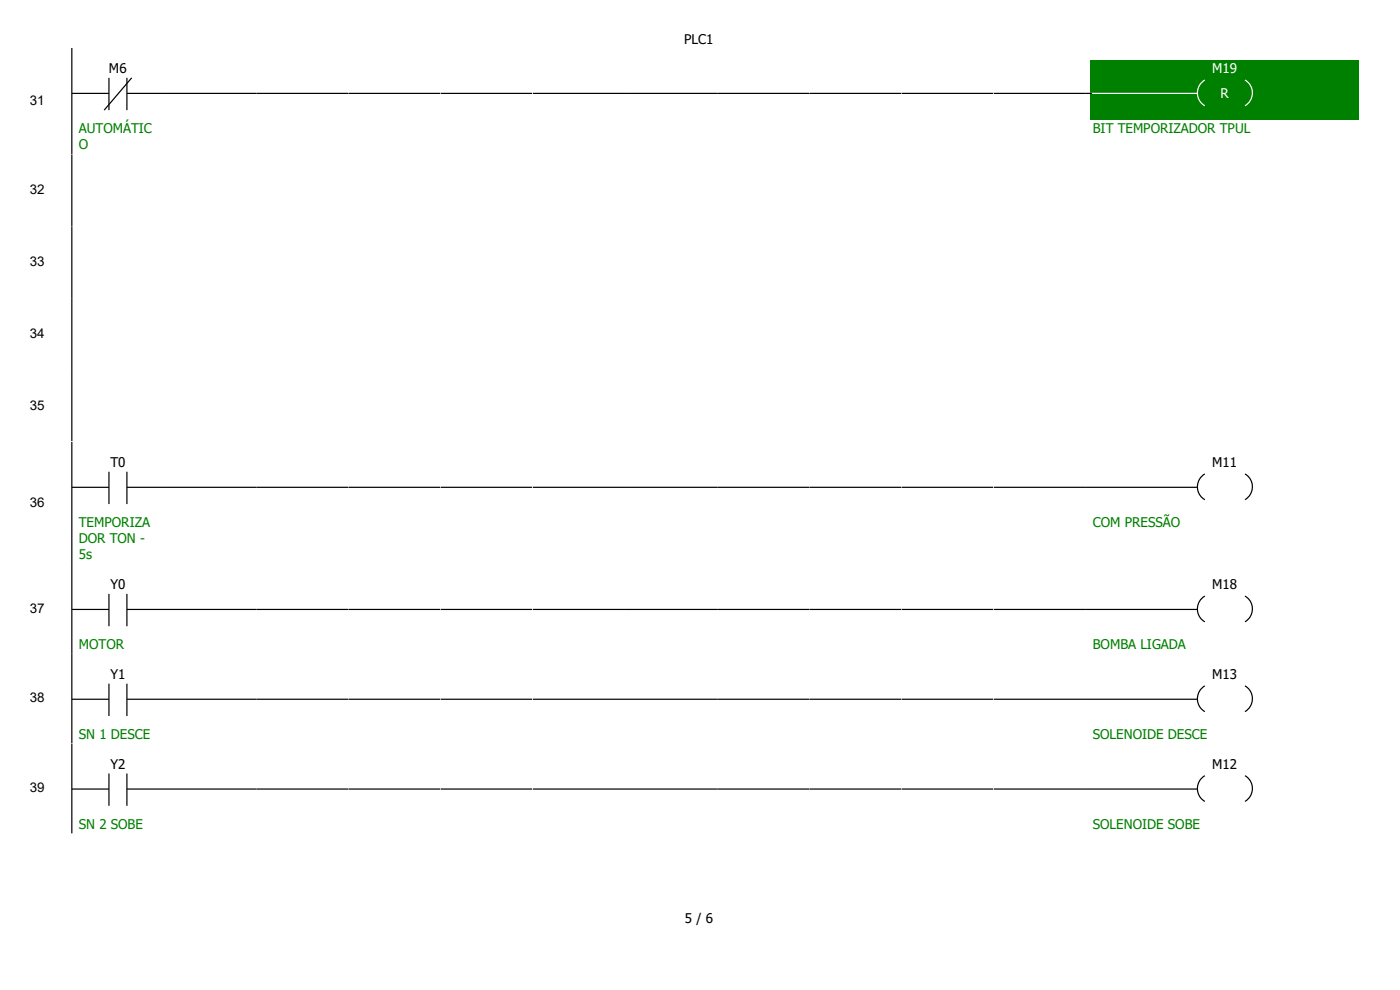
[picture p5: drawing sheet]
<svg xmlns="http://www.w3.org/2000/svg" width="297mm" height="210mm" viewBox="0 0 297 210" stroke-linecap="round" stroke-linejoin="round" font-family="sans-serif">
<path d="M15.2 19.8h7.9M15.2 10.2v22.6M23.1 16.5v6.9M26.9 19.8h7.9M26.9 16.5v6.9M27.9 16.5l-5.8 6.9" fill="none" stroke="#000" stroke-width=".25"/>
<path d="M34.8 10.2h19.6v22.6h-19.6z" fill="#fff"/>
<path d="M34.8 19.8h19.6" fill="none" stroke="#000" stroke-width=".25"/>
<path d="M54.4 10.2h19.5v22.6h-19.5z" fill="#fff"/>
<path d="M54.4 19.8h19.5" fill="none" stroke="#000" stroke-width=".25"/>
<path d="M73.9 10.2h19.6v22.6h-19.6z" fill="#fff"/>
<path d="M73.9 19.8h19.6" fill="none" stroke="#000" stroke-width=".25"/>
<path d="M93.5 10.2h19.5v22.6h-19.5z" fill="#fff"/>
<path d="M93.5 19.8h19.5" fill="none" stroke="#000" stroke-width=".25"/>
<path d="M113 10.2h19.6v22.6h-19.6z" fill="#fff"/>
<path d="M113 19.8h19.6" fill="none" stroke="#000" stroke-width=".25"/>
<path d="M132.6 10.2h19.5v22.6h-19.5z" fill="#fff"/>
<path d="M132.6 19.8h19.5" fill="none" stroke="#000" stroke-width=".25"/>
<path d="M152.1 10.2h19.6v22.6h-19.6z" fill="#fff"/>
<path d="M152.1 19.8h19.6" fill="none" stroke="#000" stroke-width=".25"/>
<path d="M171.7 10.2h19.6v22.6h-19.6z" fill="#fff"/>
<path d="M171.7 19.8h19.6" fill="none" stroke="#000" stroke-width=".25"/>
<path d="M191.3 10.2h19.5v22.6h-19.5z" fill="#fff"/>
<path d="M191.3 19.8h19.5" fill="none" stroke="#000" stroke-width=".25"/>
<path d="M210.8 10.2h19.6v22.6h-19.6z" fill="#fff"/>
<path d="M210.8 19.8h19.6" fill="none" stroke="#000" stroke-width=".25"/>
<path d="M230.4 10.2h58.9v22.6h-58.9z" fill="#fff"/>
<path d="M231.4 12.7h56.9v12.7h-56.9z" fill="#008000"/>
<path d="M230.4 19.8h23.6M255.6 17a3.2 3.2 0 0 0 0 5.4M264.1 17a3.2 3.2 0 0 1 0 5.4" fill="none" stroke="#fff" stroke-width=".25"/>
<path d="M230.4 19.8h1.2" fill="none" stroke="#000" stroke-width=".25"/>
<g fill="#fff">
<path d="M.3 32.8h15.2v15.2h-15.2z"/>
<path d="M15.2 32.8h19.6v15.2h-19.6z"/>
</g>
<path d="M15.2 32.8v15.2" fill="none" stroke="#000" stroke-width=".25"/>
<g fill="#fff">
<path d="M34.8 32.8h195.6v15.2h-195.6z" fill-rule="evenodd"/>
<path d="M230.4 32.8h58.9v15.2h-58.9zM.3 48h15.2v15.2h-15.2z" fill-rule="evenodd"/>
</g>
<path d="M15.2 48h19.6v15.2h-19.6z" fill="#fff"/>
<path d="M15.2 48v15.2" fill="none" stroke="#000" stroke-width=".25"/>
<g fill="#fff">
<path d="M34.8 48h195.6v15.2h-195.6z" fill-rule="evenodd"/>
<path d="M230.4 48h58.9v15.2h-58.9zM.3 63.2h15.2v15.3h-15.2z" fill-rule="evenodd"/>
</g>
<path d="M15.2 63.2h19.6v15.3h-19.6z" fill="#fff"/>
<path d="M15.2 63.2v15.3" fill="none" stroke="#000" stroke-width=".25"/>
<g fill="#fff">
<path d="M34.8 63.2h195.6v15.3h-195.6z" fill-rule="evenodd"/>
<path d="M230.4 63.2h58.9v15.3h-58.9zM.3 78.5h15.2v15.2h-15.2z" fill-rule="evenodd"/>
</g>
<path d="M15.2 78.5h19.6v15.2h-19.6z" fill="#fff"/>
<path d="M15.2 78.5v15.2" fill="none" stroke="#000" stroke-width=".25"/>
<g fill="#fff">
<path d="M34.8 78.5h195.6v15.2h-195.6z" fill-rule="evenodd"/>
<path d="M230.4 78.5h58.9v15.2h-58.9zM.3 93.7h15.2v25.9h-15.2z" fill-rule="evenodd"/>
</g>
<path d="M15.2 93.7h19.6v25.9h-19.6z" fill="#fff"/>
<path d="M15.2 93.7v25.9M15.2 103.4h7.9M23.1 100.1v6.8M26.9 103.4h7.9M26.9 100.1v6.8" fill="none" stroke="#000" stroke-width=".25"/>
<path d="M34.8 93.7h19.6v25.9h-19.6z" fill="#fff"/>
<path d="M34.8 103.4h19.6" fill="none" stroke="#000" stroke-width=".25"/>
<path d="M54.4 93.7h19.5v25.9h-19.5z" fill="#fff"/>
<path d="M54.4 103.4h19.5" fill="none" stroke="#000" stroke-width=".25"/>
<path d="M73.9 93.7h19.6v25.9h-19.6z" fill="#fff"/>
<path d="M73.9 103.4h19.6" fill="none" stroke="#000" stroke-width=".25"/>
<path d="M93.5 93.7h19.5v25.9h-19.5z" fill="#fff"/>
<path d="M93.5 103.4h19.5" fill="none" stroke="#000" stroke-width=".25"/>
<path d="M113 93.7h19.6v25.9h-19.6z" fill="#fff"/>
<path d="M113 103.4h19.6" fill="none" stroke="#000" stroke-width=".25"/>
<path d="M132.6 93.7h19.5v25.9h-19.5z" fill="#fff"/>
<path d="M132.6 103.4h19.5" fill="none" stroke="#000" stroke-width=".25"/>
<path d="M152.1 93.7h19.6v25.9h-19.6z" fill="#fff"/>
<path d="M152.1 103.4h19.6" fill="none" stroke="#000" stroke-width=".25"/>
<path d="M171.7 93.7h19.6v25.9h-19.6z" fill="#fff"/>
<path d="M171.7 103.4h19.6" fill="none" stroke="#000" stroke-width=".25"/>
<path d="M191.3 93.7h19.5v25.9h-19.5z" fill="#fff"/>
<path d="M191.3 103.4h19.5" fill="none" stroke="#000" stroke-width=".25"/>
<path d="M210.8 93.7h19.6v25.9h-19.6z" fill="#fff"/>
<path d="M210.8 103.4h19.6" fill="none" stroke="#000" stroke-width=".25"/>
<path d="M230.4 93.7h58.9v25.9h-58.9z" fill="#fff"/>
<path d="M230.4 103.4h23.6M255.6 100.5a3.2 3.2 0 0 0 0 5.5M264.1 100.5a3.2 3.2 0 0 1 0 5.5" fill="none" stroke="#000" stroke-width=".25"/>
<g fill="#fff">
<path d="M.3 119.6h15.2v19.1h-15.2z"/>
<path d="M15.2 119.6h19.6v19.1h-19.6z"/>
</g>
<path d="M15.2 119.6v19.1M15.2 129.3h7.9M23.1 126v6.8M26.9 129.3h7.9M26.9 126v6.8" fill="none" stroke="#000" stroke-width=".25"/>
<path d="M34.8 119.6h19.6v19.1h-19.6z" fill="#fff"/>
<path d="M34.8 129.3h19.6" fill="none" stroke="#000" stroke-width=".25"/>
<path d="M54.4 119.6h19.5v19.1h-19.5z" fill="#fff"/>
<path d="M54.4 129.3h19.5" fill="none" stroke="#000" stroke-width=".25"/>
<path d="M73.9 119.6h19.6v19.1h-19.6z" fill="#fff"/>
<path d="M73.9 129.3h19.6" fill="none" stroke="#000" stroke-width=".25"/>
<path d="M93.5 119.6h19.5v19.1h-19.5z" fill="#fff"/>
<path d="M93.5 129.3h19.5" fill="none" stroke="#000" stroke-width=".25"/>
<path d="M113 119.6h19.6v19.1h-19.6z" fill="#fff"/>
<path d="M113 129.3h19.6" fill="none" stroke="#000" stroke-width=".25"/>
<path d="M132.6 119.6h19.5v19.1h-19.5z" fill="#fff"/>
<path d="M132.6 129.3h19.5" fill="none" stroke="#000" stroke-width=".25"/>
<path d="M152.1 119.6h19.6v19.1h-19.6z" fill="#fff"/>
<path d="M152.1 129.3h19.6" fill="none" stroke="#000" stroke-width=".25"/>
<path d="M171.7 119.6h19.6v19.1h-19.6z" fill="#fff"/>
<path d="M171.7 129.3h19.6" fill="none" stroke="#000" stroke-width=".25"/>
<path d="M191.3 119.6h19.5v19.1h-19.5z" fill="#fff"/>
<path d="M191.3 129.3h19.5" fill="none" stroke="#000" stroke-width=".25"/>
<path d="M210.8 119.6h19.6v19.1h-19.6z" fill="#fff"/>
<path d="M210.8 129.3h19.6" fill="none" stroke="#000" stroke-width=".25"/>
<path d="M230.4 119.6h58.9v19.1h-58.9z" fill="#fff"/>
<path d="M230.4 129.3h23.6M255.6 126.4a3.2 3.2 0 0 0 0 5.5M264.1 126.4a3.2 3.2 0 0 1 0 5.5" fill="none" stroke="#000" stroke-width=".25"/>
<g fill="#fff">
<path d="M.3 138.7h15.2v19h-15.2z"/>
<path d="M15.2 138.7h19.6v19h-19.6z"/>
</g>
<path d="M15.2 138.7v19M15.2 148.3h7.9M23.1 145v6.9M26.9 148.3h7.9M26.9 145v6.9" fill="none" stroke="#000" stroke-width=".25"/>
<path d="M34.8 138.7h19.6v19h-19.6z" fill="#fff"/>
<path d="M34.8 148.3h19.6" fill="none" stroke="#000" stroke-width=".25"/>
<path d="M54.4 138.7h19.5v19h-19.5z" fill="#fff"/>
<path d="M54.4 148.3h19.5" fill="none" stroke="#000" stroke-width=".25"/>
<path d="M73.9 138.7h19.6v19h-19.6z" fill="#fff"/>
<path d="M73.9 148.3h19.6" fill="none" stroke="#000" stroke-width=".25"/>
<path d="M93.5 138.7h19.5v19h-19.5z" fill="#fff"/>
<path d="M93.5 148.3h19.5" fill="none" stroke="#000" stroke-width=".25"/>
<path d="M113 138.7h19.6v19h-19.6z" fill="#fff"/>
<path d="M113 148.3h19.6" fill="none" stroke="#000" stroke-width=".25"/>
<path d="M132.6 138.7h19.5v19h-19.5z" fill="#fff"/>
<path d="M132.6 148.3h19.5" fill="none" stroke="#000" stroke-width=".25"/>
<path d="M152.1 138.7h19.6v19h-19.6z" fill="#fff"/>
<path d="M152.1 148.3h19.6" fill="none" stroke="#000" stroke-width=".25"/>
<path d="M171.7 138.7h19.6v19h-19.6z" fill="#fff"/>
<path d="M171.7 148.3h19.6" fill="none" stroke="#000" stroke-width=".25"/>
<path d="M191.3 138.7h19.5v19h-19.5z" fill="#fff"/>
<path d="M191.3 148.3h19.5" fill="none" stroke="#000" stroke-width=".25"/>
<path d="M210.8 138.7h19.6v19h-19.6z" fill="#fff"/>
<path d="M210.8 148.3h19.6" fill="none" stroke="#000" stroke-width=".25"/>
<path d="M230.4 138.7h58.9v19h-58.9z" fill="#fff"/>
<path d="M230.4 148.3h23.6M255.6 145.5a3.2 3.2 0 0 0 0 5.5M264.1 145.5a3.2 3.2 0 0 1 0 5.5" fill="none" stroke="#000" stroke-width=".25"/>
<g fill="#fff">
<path d="M.3 157.7h15.2v19.1h-15.2z"/>
<path d="M15.2 157.7h19.6v19.1h-19.6z"/>
</g>
<path d="M15.2 157.7v19.1M15.2 167.4h7.9M23.1 164.1v6.8M26.9 167.4h7.9M26.9 164.1v6.8" fill="none" stroke="#000" stroke-width=".25"/>
<path d="M34.8 157.7h19.6v19.1h-19.6z" fill="#fff"/>
<path d="M34.8 167.4h19.6" fill="none" stroke="#000" stroke-width=".25"/>
<path d="M54.4 157.7h19.5v19.1h-19.5z" fill="#fff"/>
<path d="M54.4 167.4h19.5" fill="none" stroke="#000" stroke-width=".25"/>
<path d="M73.9 157.7h19.6v19.1h-19.6z" fill="#fff"/>
<path d="M73.9 167.4h19.6" fill="none" stroke="#000" stroke-width=".25"/>
<path d="M93.5 157.7h19.5v19.1h-19.5z" fill="#fff"/>
<path d="M93.5 167.4h19.5" fill="none" stroke="#000" stroke-width=".25"/>
<path d="M113 157.7h19.6v19.1h-19.6z" fill="#fff"/>
<path d="M113 167.4h19.6" fill="none" stroke="#000" stroke-width=".25"/>
<path d="M132.6 157.7h19.5v19.1h-19.5z" fill="#fff"/>
<path d="M132.6 167.4h19.5" fill="none" stroke="#000" stroke-width=".25"/>
<path d="M152.1 157.7h19.6v19.1h-19.6z" fill="#fff"/>
<path d="M152.1 167.4h19.6" fill="none" stroke="#000" stroke-width=".25"/>
<path d="M171.7 157.7h19.6v19.1h-19.6z" fill="#fff"/>
<path d="M171.7 167.4h19.6" fill="none" stroke="#000" stroke-width=".25"/>
<path d="M191.3 157.7h19.5v19.1h-19.5z" fill="#fff"/>
<path d="M191.3 167.4h19.5" fill="none" stroke="#000" stroke-width=".25"/>
<path d="M210.8 157.7h19.6v19.1h-19.6z" fill="#fff"/>
<path d="M210.8 167.4h19.6" fill="none" stroke="#000" stroke-width=".25"/>
<path d="M230.4 157.7h58.9v19.1h-58.9z" fill="#fff"/>
<path d="M230.4 167.4h23.6M255.6 164.5a3.2 3.2 0 0 0 0 5.5M264.1 164.5a3.2 3.2 0 0 1 0 5.5" fill="none" stroke="#000" stroke-width=".25"/>
<g fill="#fff">
<path d="M0 0h296.9v10.2h-296.9z"/>
<path d="M0 179.6h296.9v30.4h-296.9z"/>
</g>
<g font-size="2.8">
<text x="145.2" y="9.2">PLC1</text>
<text x="23.1" y="15.6">M6</text>
<text x="6.3" y="22.3">31</text>
<text x="6.3" y="41.2">32</text>
<text x="6.3" y="56.4">33</text>
<text x="6.3" y="71.7">34</text>
<text x="6.3" y="86.9">35</text>
<text x="23.4" y="99.1">T0</text>
<text x="257.2" y="99.1">M11</text>
<text x="6.3" y="107.5">36</text>
<text x="23.4" y="125.1">Y0</text>
<text x="257.2" y="125.1">M18</text>
<text x="6.3" y="130">37</text>
<text x="6.3" y="149">38</text>
<text x="23.4" y="144.1">Y1</text>
<text x="257.2" y="144.1">M13</text>
<text x="23.4" y="163.2">Y2</text>
<text x="257.2" y="163.2">M12</text>
<text x="6.3" y="168.1">39</text>
<text x="145.3" y="195.8">5 / 6</text>
</g>
<g font-size="2.8" fill="#fff">
<text x="257.2" y="15.6">M19</text>
<text x="259" y="20.8">R</text>
</g>
<g font-size="2.8" fill="#008000">
<text x="16.7" y="28.2">AUTOMÁTIC</text>
<text x="231.9" y="28.2">BIT TEMPORIZADOR TPUL</text>
<text x="16.7" y="31.6">O</text>
<text x="16.7" y="111.8">TEMPORIZA</text>
<text x="231.9" y="111.8">COM PRESSÃO</text>
<text x="16.7" y="115.2">DOR TON -</text>
<text x="16.7" y="118.6">5s</text>
<text x="16.7" y="137.7">MOTOR</text>
<text x="231.9" y="137.7">BOMBA LIGADA</text>
<text x="16.7" y="156.8">SN 1 DESCE</text>
<text x="231.9" y="156.8">SOLENOIDE DESCE</text>
<text x="16.7" y="175.8">SN 2 SOBE</text>
<text x="231.9" y="175.8">SOLENOIDE SOBE</text>
</g>
</svg>
